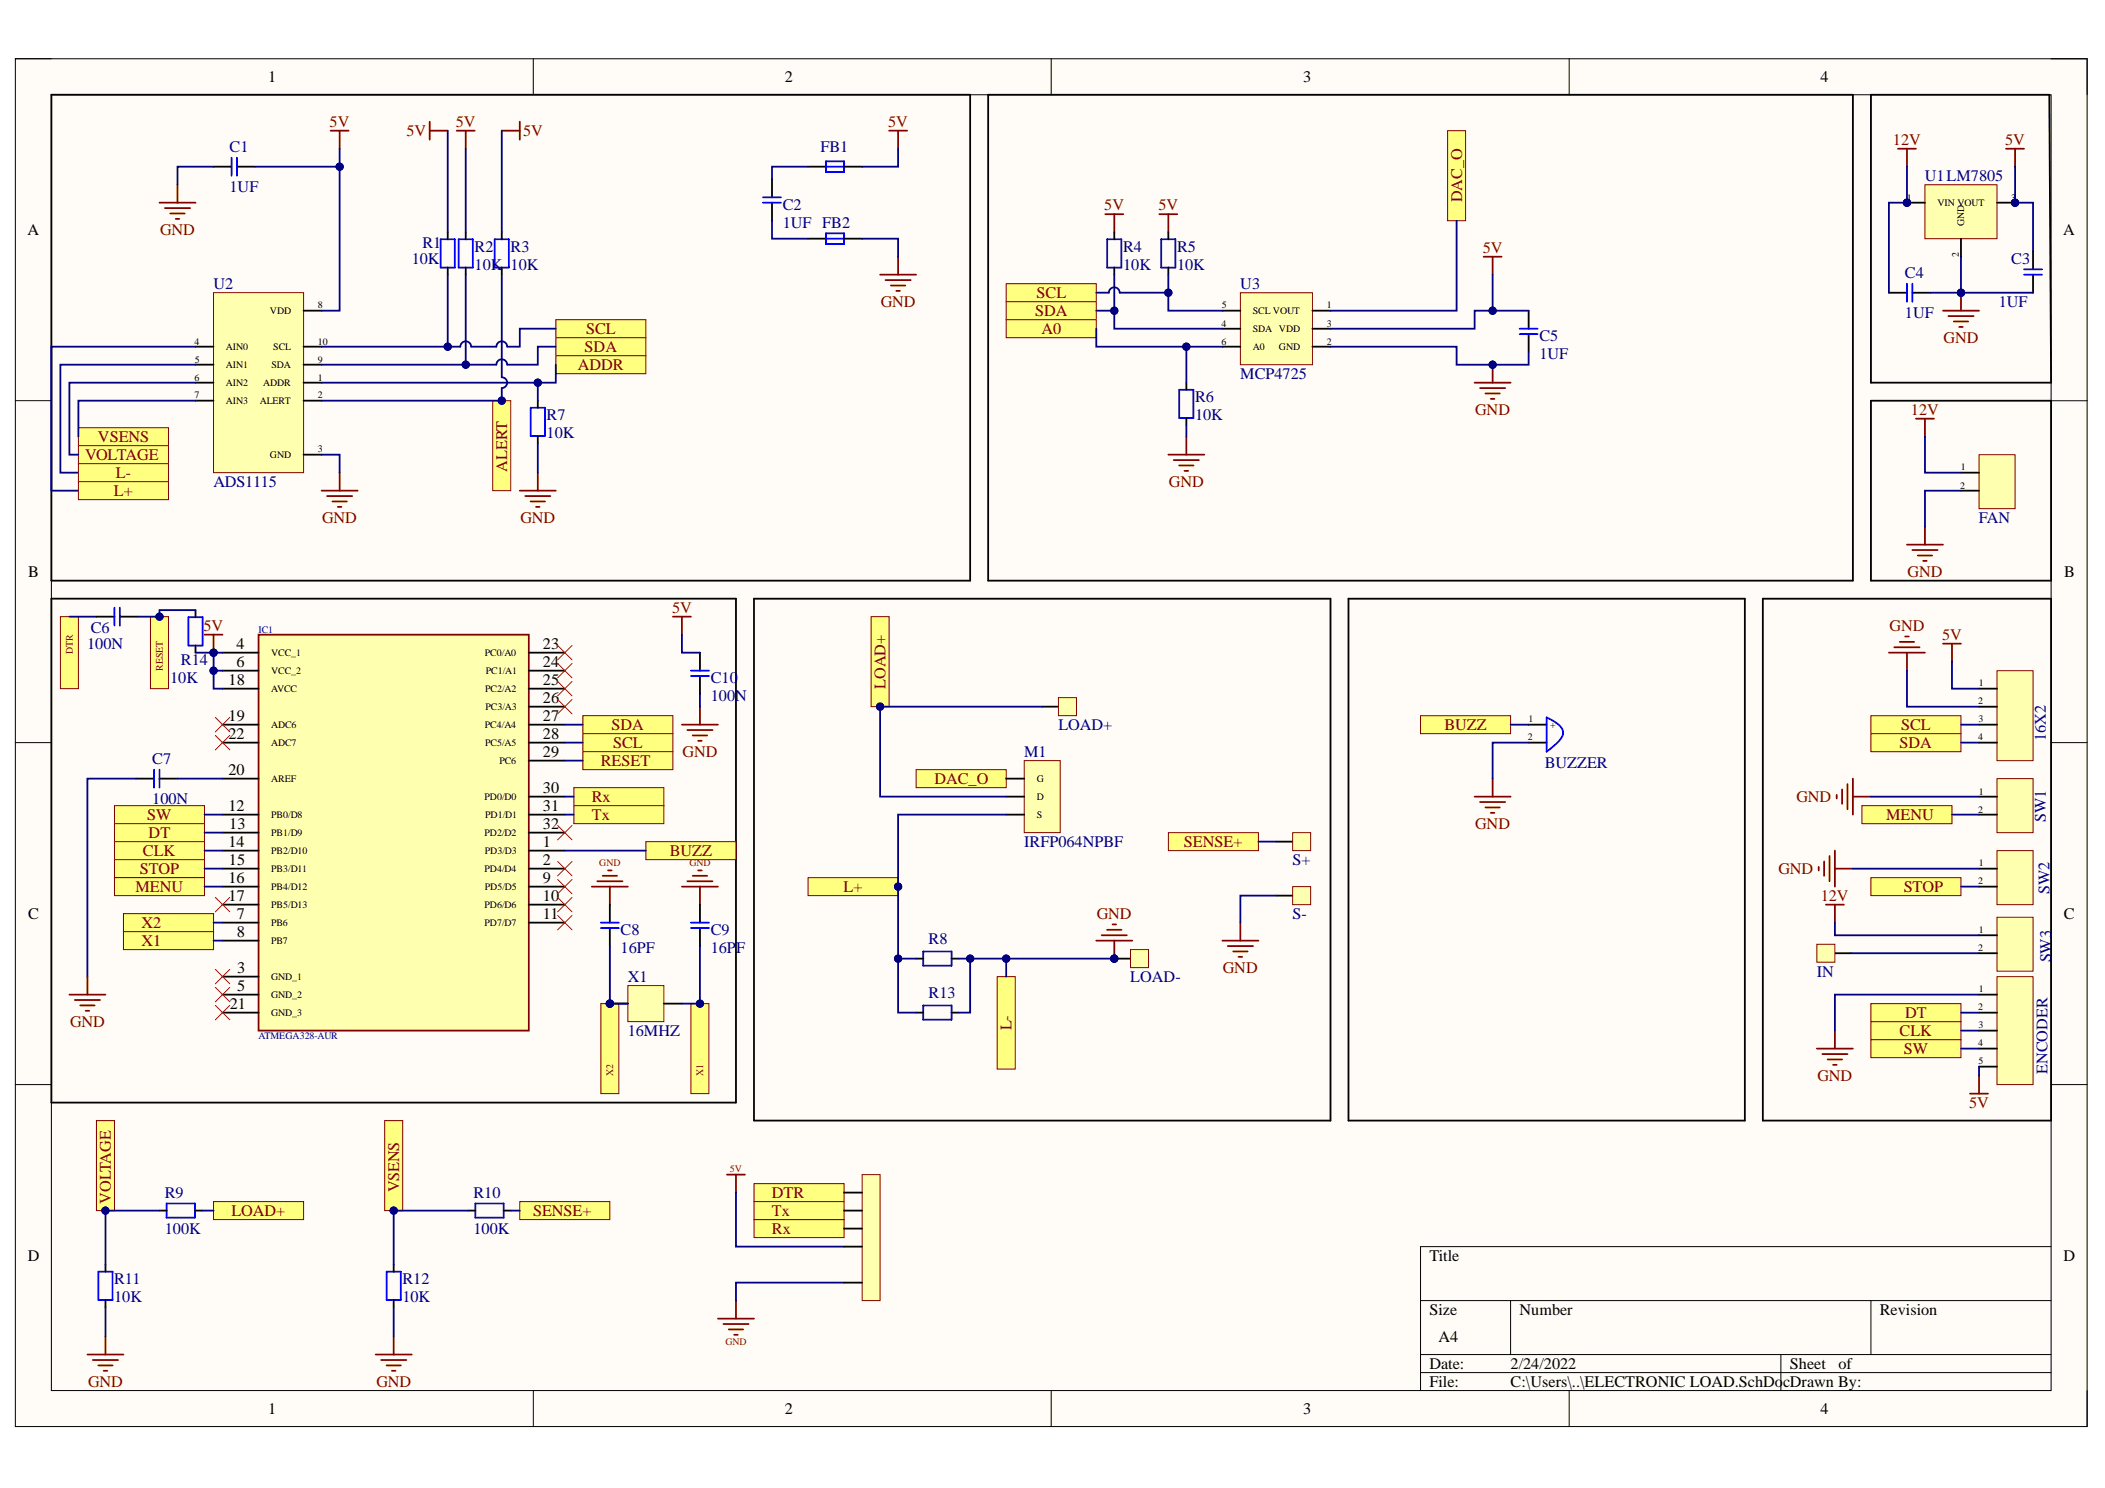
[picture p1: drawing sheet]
# Altium schematic sheet ELECTRONIC LOAD.SchDoc
size A4; SheetNumber: 1; SheetTotal: 1

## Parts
16X2  16X2  [4PIN]  (value not drawn)
BUZZER  BUZZER  [BUZZER]  (value not drawn)
C1  1UF  [C-0805W]
C2  1UF  [C-0805W]
C3  1UF  [C-0805W]
C4  1UF  [C-0805W]
C5  1UF  [C-0805W]
C6  100N  [C-0805W]
C7  100N  [C-0805W]
C8  16PF  [C-0805W]
C9  16PF  [C-0805W]
C10  100N  [C-0805W]
ENCODER  ENCODER  [5PIN]  (value not drawn)
FAN  SWITCH  [2PIN]  (value not drawn)
FB1  FB  [R-0603W]  (value not drawn)
FB2  FB  [R-0603W]  (value not drawn)
IC1  ATMEGA328-AUR  [ATMEGA328]
IN  PAD  [PAD]  (value not drawn)
LOAD+  PAD  [PAD]  (value not drawn)
LOAD-  PAD  [PAD]  (value not drawn)
M1  IRFP064NPBF  [TO247]
PIN  PIN  [5PIN]  (value not drawn)
R1  10K  [R-0805W]
R2  10K  [R-0805W]
R3  10K  [R-0805W]
R4  10K  [R-0805W]
R5  10K  [R-0805W]
R6  10K  [R-0805W]
R7  10K  [R-0805W]
R8  2512W  [R-2512W]  (value not drawn)
R9  100K  [R-0805W]
R10  100K  [R-0805W]
R11  10K  [R-0805W]
R12  10K  [R-0805W]
R13  2512W  [R-2512W]  (value not drawn)
R14  10K  [R-0805W]
S+  PAD  [PAD]  (value not drawn)
S-  PAD  [PAD]  (value not drawn)
SW1  SWITCH  [2PIN]  (value not drawn)
SW2  SWITCH  [2PIN]  (value not drawn)
SW3  SWITCH  [2PIN]  (value not drawn)
U1  LM7805  [TO-252]
U2  ADS1115  [ADS1115]
U3  MCP4725  [sot23-6]
X1  16MHZ  [16MHZ CRYSTAL]

## Ports
A0, ADDR, ALERT, BUZZ, CLK, DAC_O, DT, DTR, L+, L-, LOAD+, MENU, RESET, Rx, SCL, SDA, SENSE+, STOP, SW, Tx, VOLTAGE, VSENS, X1, X2

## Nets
5V: 16X2.1 C1.2 C3.2 C5.2 C10.2 ENCODER.5 FB1.2 IC1.4(VCC_1) IC1.6(VCC_2) IC1.18(AVCC) PIN.4 R1.2 R2.2 R3.2 R4.2 R5.2 R14.2 U1.3(VOUT) U2.8(VDD) U3.3(VDD)
12V: C4.1 FAN.1 SW3.1 U1.1(VIN)
GND: 16X2.2 BUZZER.2(-) C1.1 C3.1 C4.2 C5.1 C7.1 C8.2 C9.2 C10.1 ENCODER.1 FAN.2 FB2.2 LOAD-.1 PIN.5 R6.1 R7.1 R8.2 R11.1 R12.1 R13.2 S-.1 SW1.1 SW2.1 U1.2(GND) U2.3(GND) U2.5(AIN1) U3.2(GND) ; port L-
A0: R6.2 U3.6(A0) ; port A0
ADDR: R7.2 U2.1(ADDR) ; port ADDR
ALERT: R3.1 U2.2(ALERT) ; port ALERT
BUZZ: BUZZER.1(+) IC1.1(PD3/D3) ; port BUZZ
CLK: ENCODER.3 IC1.14(PB2/D10) ; port CLK
DAC_O: M1.1(G) U3.1(VOUT) ; port DAC_O
DT: ENCODER.2 IC1.13(PB1/D9) ; port DT
DTR: C6.1 PIN.1 ; port DTR
L+: M1.3(S) R8.1 R13.1 U2.4(AIN0) ; port L+
LOAD+: LOAD+.1 M1.2(D) R9.2 ; port LOAD+
MENU: IC1.16(PB4/D12) SW1.2 ; port MENU
RESET: C6.2 IC1.29(PC6) R14.1 ; port RESET
Rx: IC1.30(PD0/D0) PIN.3 ; port Rx
SCL: 16X2.3 IC1.28(PC5/A5) R1.1 R5.1 U2.10(SCL) U3.5(SCL) ; port SCL
SDA: 16X2.4 IC1.27(PC4/A4) R2.1 R4.1 U2.9(SDA) U3.4(SDA) ; port SDA
SENSE+: R10.2 S+.1 ; port SENSE+
STOP: IC1.15(PB3/D11) SW2.2 ; port STOP
SW: ENCODER.4 IC1.12(PB0/D8) ; port SW
Tx: IC1.31(PD1/D1) PIN.2 ; port Tx
VOLTAGE: R9.1 R11.2 U2.6(AIN2) ; port VOLTAGE
VSENS: R10.1 R12.2 U2.7(AIN3) ; port VSENS
X1: C9.1 IC1.8(PB7) X1.2 ; port X1
X2: C8.1 IC1.7(PB6) X1.1 ; port X2
NetC2_1: C2.1 FB2.1
NetC2_2: C2.2 FB1.1
NetC7_2: C7.2 IC1.20(AREF)
NetIN_1: IN.1 SW3.2

Not connected (* = marked no-connect by the designer): IC1 2(PD4/D4)* 3(GND_1)* 5(GND_2)* 9(PD5/D5)* 10(PD6/D6)* 11(PD7/D7)* 17(PB5/D13)* 19(ADC6)* 21(GND_3)* 22(ADC7)* 23(PC0/A0)* 24(PC1/A1)* 25(PC2/A2)* 26(PC3/A3)* 32(PD2/D2)*
